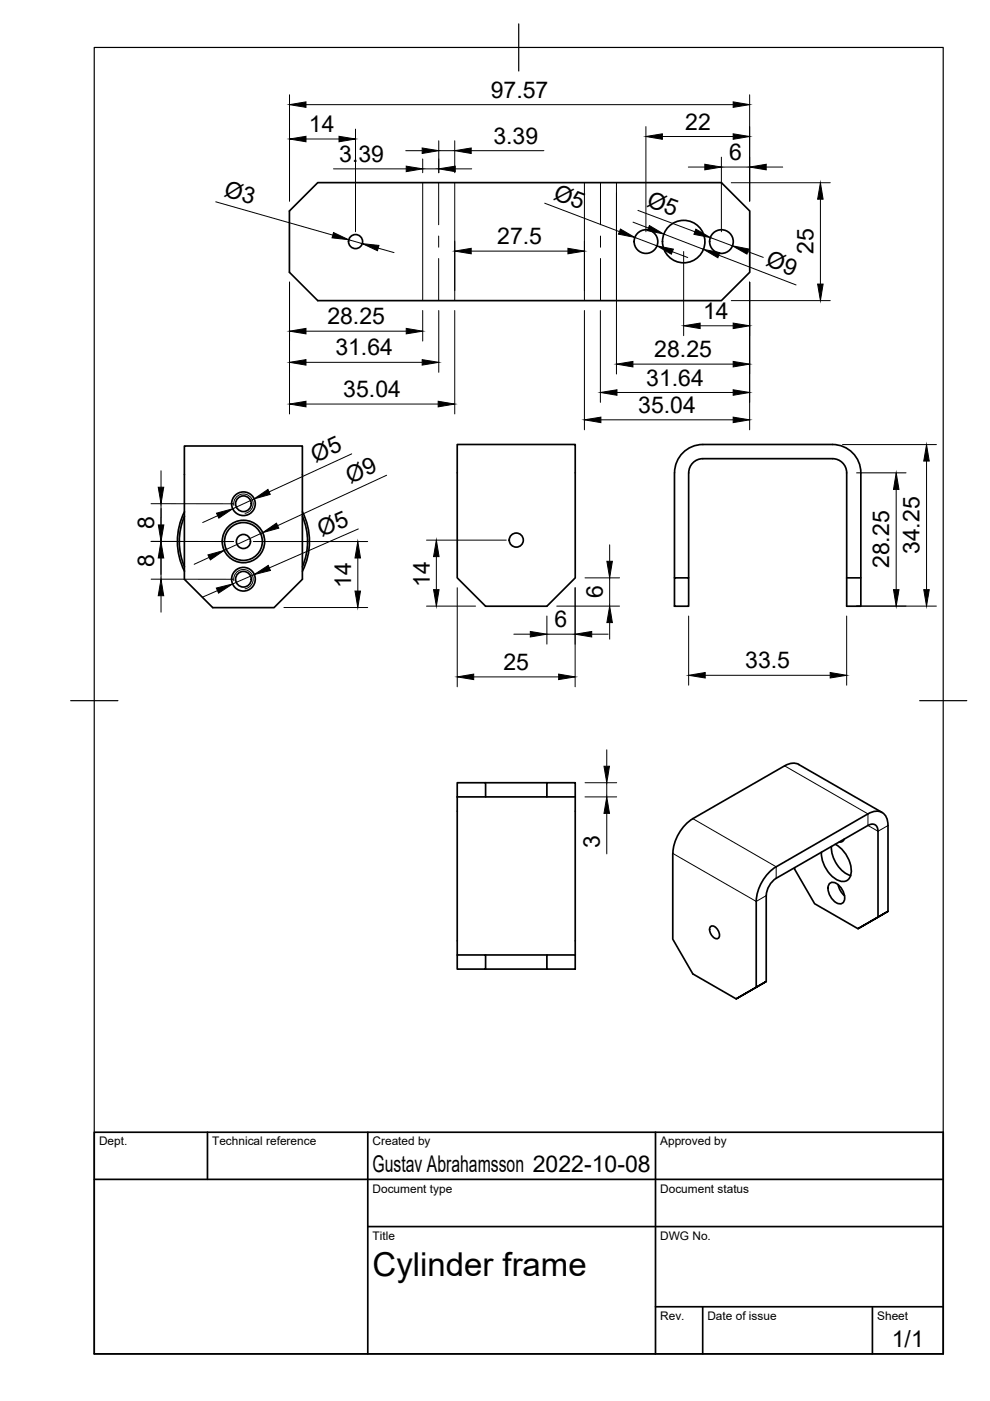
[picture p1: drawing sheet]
<svg xmlns="http://www.w3.org/2000/svg" width="210mm" height="297mm" viewBox="0 0 210 297" stroke-linecap="round" stroke-linejoin="round" font-family="sans-serif">
<!-- layer: Visible -->
<g fill="none" stroke="#000" stroke-width=".36">
<path d="M61.4 44.7l6-6h85.6l6 6v13l-6 6h-85.6l-6-6zM39.1 94.6h25v28.2l-6 6h-13l-6-6zM96.9 94.2h25.1v28.3l-6 6h-13l-6.1-6zM39.1 108.5a14 14 0 0 0 0 12.6M39.1 109.4a13.6 13.6 0 0 0 0 10.8M64.1 109.4a13.6 13.6 0 0 1 0 10.8M64.1 108.5a14 14 0 0 1 0 12.6M143 122.5v-22.3a6 6 0 0 1 6-6h27.5a6 6 0 0 1 6 6v22.3M143 122.5h3v6h-3zM146 122.5v-22.3a2.99 2.99 0 0 1 3-3h27.5a2.99 2.99 0 0 1 3 3v28.3h3v-6h-3M96.9 169v33.5M96.9 169h19.1"/>
<path d="M96.9 169v-3h6.1v3M103 166h13M116 166h6v3h-6zM122 169v33.5M146.9 173.6a9.4 9.4 0 0 0-4.2 7.3M166.3 162.4l-19.4 11.2M166.4 162.4a2.99 2.99 0 0 1 3-.3l17.6 10.2M176.3 179.5a6.6 6.6 0 0 0 4.1 6.1M177.1 179a6.7 6.7 0 0 1 3.3 6.5 1.94 1.94 0 0 1-3.3 .8 7 7 0 0 1-2.9-5.6M179 177.9a.92 .92 0 0 1-1.1 .6M142.6 180.9v18.2l4.3 7.4 9.2 5.3M150.6 196.5a1.28 1.28 0 0 1 1.7 .9 1.14 1.14 0 0 1-.2 1.6 1.85 1.85 0 0 1-1.5-2.5z"/>
<path d="M160.3 191.1v18.2M160.3 191.1a9.4 9.4 0 0 1 4.3-7.3l19.4-11.2a2.54 2.54 0 0 1 4 .9l.3 1.5v18.2M162.5 189.9v18.2M162.5 189.9a4.7 4.7 0 0 1 2.1-3.7l19.4-11.2a1.29 1.29 0 0 1 1.5-.1 1.29 1.29 0 0 1 .6 1.3l.1 18.2M168.5 184v.3l4.2 7.3 9.2 5.3M175.8 187.4a1.26 1.26 0 0 1 2 .2 3.3 3.3 0 0 1 1.1 3.7 1.26 1.26 0 0 1-2-.2 3.3 3.3 0 0 1-1.1-3.7zM177.7 187.6l.6 1.5 .7 .8M181.9 196.9l6.4-3.7zM96.9 202.5h6.1v3h-6.1zM103 202.5h13M103 205.5h13M116 202.5h6v3h-6z"/>
<path d="M156.1 211.8l6.4-3.7z"/>
<circle cx="75.4" cy="51.2" r="1.49"/>
<circle cx="137" cy="51.2" r="2.51"/>
<circle cx="145" cy="51.2" r="4.5"/>
<circle cx="153" cy="51.2" r="2.51"/>
<circle cx="51.6" cy="106.8" r="1.66"/>
<circle cx="51.6" cy="114.8" r="1.49"/>
<circle cx="51.6" cy="106.8" r="2.51"/>
<circle cx="51.6" cy="114.8" r="4"/>
<circle cx="51.6" cy="114.8" r="4.5"/>
<circle cx="109.5" cy="114.5" r="1.49"/>
<circle cx="51.6" cy="122.8" r="1.66"/>
<circle cx="51.6" cy="122.8" r="2.51"/>
</g>
<!-- layer: Visible Narrow -->
<path d="M89.6 38.7v25M96.4 38.7v25M123.9 38.7v25M130.7 38.7v25M49.6 107.1a2.06 2.06 0 0 1 1.7-2.3 2.06 2.06 0 0 1 2.4 1.7 2.06 2.06 0 0 1-1.8 2.3M49.6 123.1a2.06 2.06 0 0 1 1.7-2.3 2.06 2.06 0 0 1 2.4 1.7 2.06 2.06 0 0 1-1.8 2.3M146.9 173.6l17.7 10.2v2.4M166.3 162.4l17.7 10.2v2.4l2.2 1.2 2.1-1.2M142.6 180.9l17.7 10.2 2.2-1.2" fill="none" stroke="#000" stroke-width=".21"/>
<!-- layer: Center Lines -->
<path d="M93 38.7v9M127.3 38.7v9M93 50v2.4M93 54.8v8.9M127.3 50v2.4M127.3 54.8v8.9" fill="none" stroke="#000" stroke-width=".21"/>
<!-- layer: Border -->
<path d="M20 10.1h180v276.9h-180zM110 5.1v10M15 148.6h10M195 148.6h10" fill="none" stroke="#000" stroke-width=".25"/>
<!-- layer: TitleBlock -->
<path d="M20 240.1h180v46.9h-180zM20 250h180M44 240.1v9.9M78 240.1v46.9M139 240.1v46.9M78 260.1h122M139 277.1h61M149 277.1v9.9M185 277.1v9.9" fill="none" stroke="#000" stroke-width=".36"/>
<!-- layer: Dimensions -->
<g fill="none" stroke="#000" stroke-width=".21">
<path d="M61.4 20.1v22.5M64.9 22.2h90.5M64.9 29.5h7M70.7 35.8h15.4M75.4 27.4v21.7M86 31.9h3.5M89.6 33.7v2.9M89.6 35.8h3.4M93 29.9v6.7M93 31.9h3.4M96.4 29.9v6.7M96.5 35.8h3.5"/>
<path d="M99.9 31.9h15.4M136.9 26.8v22.3M140.4 28.9h15M145.9 35.4h3.5M153 33.3v15.8M153 35.4h5.9M155 38.7h21M158.9 20.1v22.5M162.5 35.4h3.4M45.7 42.8l24.9 7.1M61.4 59.8v28M73.9 50.8l2.9 .9"/>
<path d="M80.2 52.6l3.3 1M96.4 51.1v10.5M99.9 53.2h20.5M115.5 43.1l15.8 6M123.9 51.1v10.5M130.7 40.8v38.5M134.2 47.1l3.3 1.3M134.6 50.3l4.7 1.8M135.3 44.6l12 4.5M140.7 49.6l8.4 3.3M142.6 53.4l3.2 1.2M144.9 53.3v17.9"/>
<path d="M150.6 50.4l4.7 1.7M152.4 54.1l16.4 6.3M158.6 53.3l3.2 1.3M158.9 59.8v31.3M173.9 42.2v18M64.9 70.2h21.2M64.9 76.8h24.6M89.6 65.8v6.5M93 65.8v13.1M96.4 65.8v22M123.9 65.8v25.3M127.3 65.8v19.5"/>
<path d="M134.2 77.2h21.2M148.4 69.1h7M155 63.7h21M34.1 99.8v3.5M64.9 85.7h28M74.6 96.2l-17.6 8.1M127.4 89h28M130.8 83.2h24.6M178.6 94.3h19.9M196.4 97.8v27.2M32 114.8h17.5M32 106.8h17.5"/>
<path d="M34.1 106.8v16M34.2 107.8l-.1 3.5M44.3 118.2l-3.1 1.4M46.2 109.3l-3.2 1.5M53.7 114.8h24.3M53.9 105.8l-4.6 2.1M55.7 112.9l-8.2 3.8M75.9 118.3v7M76 112.1l-18.9 8.3M82 100.8l-23.1 10.6M90.4 114.5h16.9M92.5 118v7"/>
<path d="M129.3 115.5v3.5M181.6 100.3h10.5M190 103.8v21.2M32 122.8h17.5M34.1 126.3v3.5M46.1 125.2l-3.2 1.4M53.9 121.8l-4.6 2M60.2 128.8h17.8M90.4 128.5h10.4M96.9 124.6v21M108.9 134.5h3.5M116 130.6v6"/>
<path d="M116 134.5h5.9M118 128.5h13.4M121.9 124.6v21M124 122.5h7.4M125.5 134.5h3.4M129.3 122.5v6M129.3 132v3.5M146 130.6v14.7M179.5 130.6v14.7M181.6 128.5h16.9M100.4 143.5h18M128.7 159v3.5"/>
<path d="M149.5 143.2h26.5M124 166h6.7M124 169h6.7M128.7 166v3M128.7 172.5v8.5"/>
</g>
<g fill="#000" stroke="#000" stroke-width=".21">
<path d="M61.4 22.2l3.5-.6v1.2zM61.4 29.5l3.5-.6v1.2zM71.9 28.9l3.5 .6-3.5 .6zM86.1 35.2l3.5 .6-3.5 .6zM89.5 31.4l3.5 .5-3.5 .6zM93 35.8l3.5-.6v1.2zM96.4 31.9l3.5-.5v1.1zM136.9 28.9l3.5-.5v1.1zM149.4 34.8l3.6 .6-3.6 .6zM155.4 21.6l3.5 .6-3.5 .6zM155.4 28.4l3.5 .5-3.5 .6zM158.9 35.4l3.6-.6v1.2z"/>
<path d="M70.7 49.3l3.2 1.5-3.5-.4zM76.8 51.7l3.5 .3-.3 1.2zM96.4 53.2l3.5-.6v1.2zM120.4 52.6l3.5 .6-3.5 .6zM131.6 48.6l3 1.7-3.5-.7zM137.7 47.8l3 1.8-3.4-.7zM139.3 52.1l3.5 .7-.5 1.1zM147.5 48.6l3.1 1.8-3.5-.7zM149.1 52.9l3.5 .7-.4 1.1zM155.3 52.1l3.5 .7-.4 1.1zM173.9 38.7l.6 3.5h-1.1zM61.4 70.2l3.5-.6v1.2z"/>
<path d="M61.4 76.8l3.5-.6v1.2zM86.1 69.6l3.5 .6-3.5 .6zM89.5 76.2l3.5 .6-3.5 .6zM130.7 77.2l3.5-.6v1.2zM144.9 69.1l3.5-.6v1.2zM155.4 68.5l3.5 .6-3.5 .6zM155.4 76.6l3.5 .6-3.5 .6zM173.4 60.2h1.1l-.6 3.5zM61.4 85.7l3.5-.6v1.2zM92.9 85.1l3.5 .6-3.5 .6zM123.9 89l3.5-.6v1.2zM127.3 83.2l3.5-.6v1.2z"/>
<path d="M155.4 82.6l3.5 .6-3.5 .6zM155.4 88.4l3.5 .6-3.5 .6zM196.4 94.3l.6 3.5h-1.1zM33.5 103.3h1.2l-.6 3.5zM34.1 114.8l.6 3.5h-1.2zM33.6 111.3h1.1l-.6 3.5zM44.1 117.7l3.4-1-2.9 2zM45.9 108.8l3.4-.9-2.9 2zM53.9 105.8l2.9-2 .5 1zM53.9 121.8l3-1.9 .4 1.1zM55.7 112.9l2.9-2 .5 1.1zM75.9 114.8l.5 3.5h-1.1z"/>
<path d="M92.5 114.5l.6 3.5h-1.2zM128.7 119h1.1l-.5 3.5zM190 100.3l.6 3.5h-1.2zM34.1 122.8l.6 3.5h-1.2zM45.9 124.7l3.4-.9-3 2zM75.3 125.3h1.1l-.5 3.5zM91.9 125h1.2l-.6 3.5zM112.4 133.9l3.6 .6-3.6 .6zM121.9 134.5l3.6-.6v1.2zM129.3 128.5l.5 3.5h-1.1zM189.4 125h1.2l-.6 3.5zM195.9 125h1.1l-.6 3.5z"/>
<path d="M96.9 143.5l3.5-.6v1.2zM118.4 142.9l3.5 .6-3.5 .6zM146 143.2l3.5-.6v1.1zM176 142.6l3.5 .6-3.5 .5zM128.1 162.5h1.1l-.5 3.5zM128.7 169l.5 3.5h-1.1z"/>
</g>
<text font-size="7" x="79" y="270.6">Cylinder frame</text>
<g font-size="4.9">
<text x="104.1" y="20.7">97.57</text>
<text x="65.5" y="28.1">14</text>
<text x="145.3" y="27.5">22</text>
<text x="71.9" y="34.3">3.39</text>
<text x="104.6" y="30.5">3.39</text>
<text x="154.6" y="34">6</text>
<text x="47.3" y="41.6" transform="rotate(16 47.3 41.6)">Ø3</text>
<text x="117.2" y="42.1" transform="rotate(21 117.2 42.1)">Ø5</text>
<text x="136.9" y="43.6" transform="rotate(20 136.9 43.6)">Ø5</text>
<text x="105.4" y="51.8">27.5</text>
<text x="172.5" y="53.9" transform="rotate(-90 172.5 53.9)">25</text>
<text x="162.1" y="56.2" transform="rotate(21 162.1 56.2)">Ø9</text>
<text x="69.4" y="68.8">28.25</text>
<text x="149.1" y="67.7">14</text>
<text x="71.1" y="75.4">31.64</text>
<text x="138.7" y="75.7">28.25</text>
<text x="137" y="81.8">31.64</text>
<text x="72.8" y="84.2">35.04</text>
<text x="135.3" y="87.6">35.04</text>
<text x="66.9" y="98.1" transform="rotate(-25 66.9 98.1)">Ø5</text>
<text x="74.3" y="102.6" transform="rotate(-25 74.3 102.6)">Ø9</text>
<text x="32.7" y="112.1" transform="rotate(-90 32.7 112.1)">8</text>
<text x="68.3" y="113.8" transform="rotate(-24 68.3 113.8)">Ø5</text>
<text x="195" y="117.5" transform="rotate(-90 195 117.5)">34.25</text>
<text x="32.7" y="120.1" transform="rotate(-90 32.7 120.1)">8</text>
<text x="74.4" y="124.7" transform="rotate(-90 74.4 124.7)">14</text>
<text x="91.1" y="124.4" transform="rotate(-90 91.1 124.4)">14</text>
<text x="188.6" y="120.5" transform="rotate(-90 188.6 120.5)">28.25</text>
<text x="127.8" y="126.9" transform="rotate(-90 127.8 126.9)">6</text>
<text x="117.6" y="133">6</text>
<text x="106.7" y="142.1">25</text>
<text x="158" y="141.7">33.5</text>
<text x="127.2" y="179.9" transform="rotate(-90 127.2 179.9)">3</text>
<text x="79" y="248.5">Gustav Abrahamsson 2022-10-08</text>
<text x="189.1" y="285.7">1/1</text>
</g>
<g font-size="2.5">
<text x="21" y="242.9">Dept.</text>
<text x="45" y="242.9">Technical reference</text>
<text x="79" y="242.9">Created by</text>
<text x="140" y="242.9">Approved by</text>
<text x="79" y="252.8">Document type</text>
<text x="140" y="252.8">Document status</text>
<text x="79" y="262.9">Title</text>
<text x="140" y="262.9">DWG No.</text>
<text x="140" y="279.9">Rev.</text>
<text x="150" y="279.9">Date of issue</text>
<text x="186" y="279.9">Sheet</text>
</g>
</svg>
